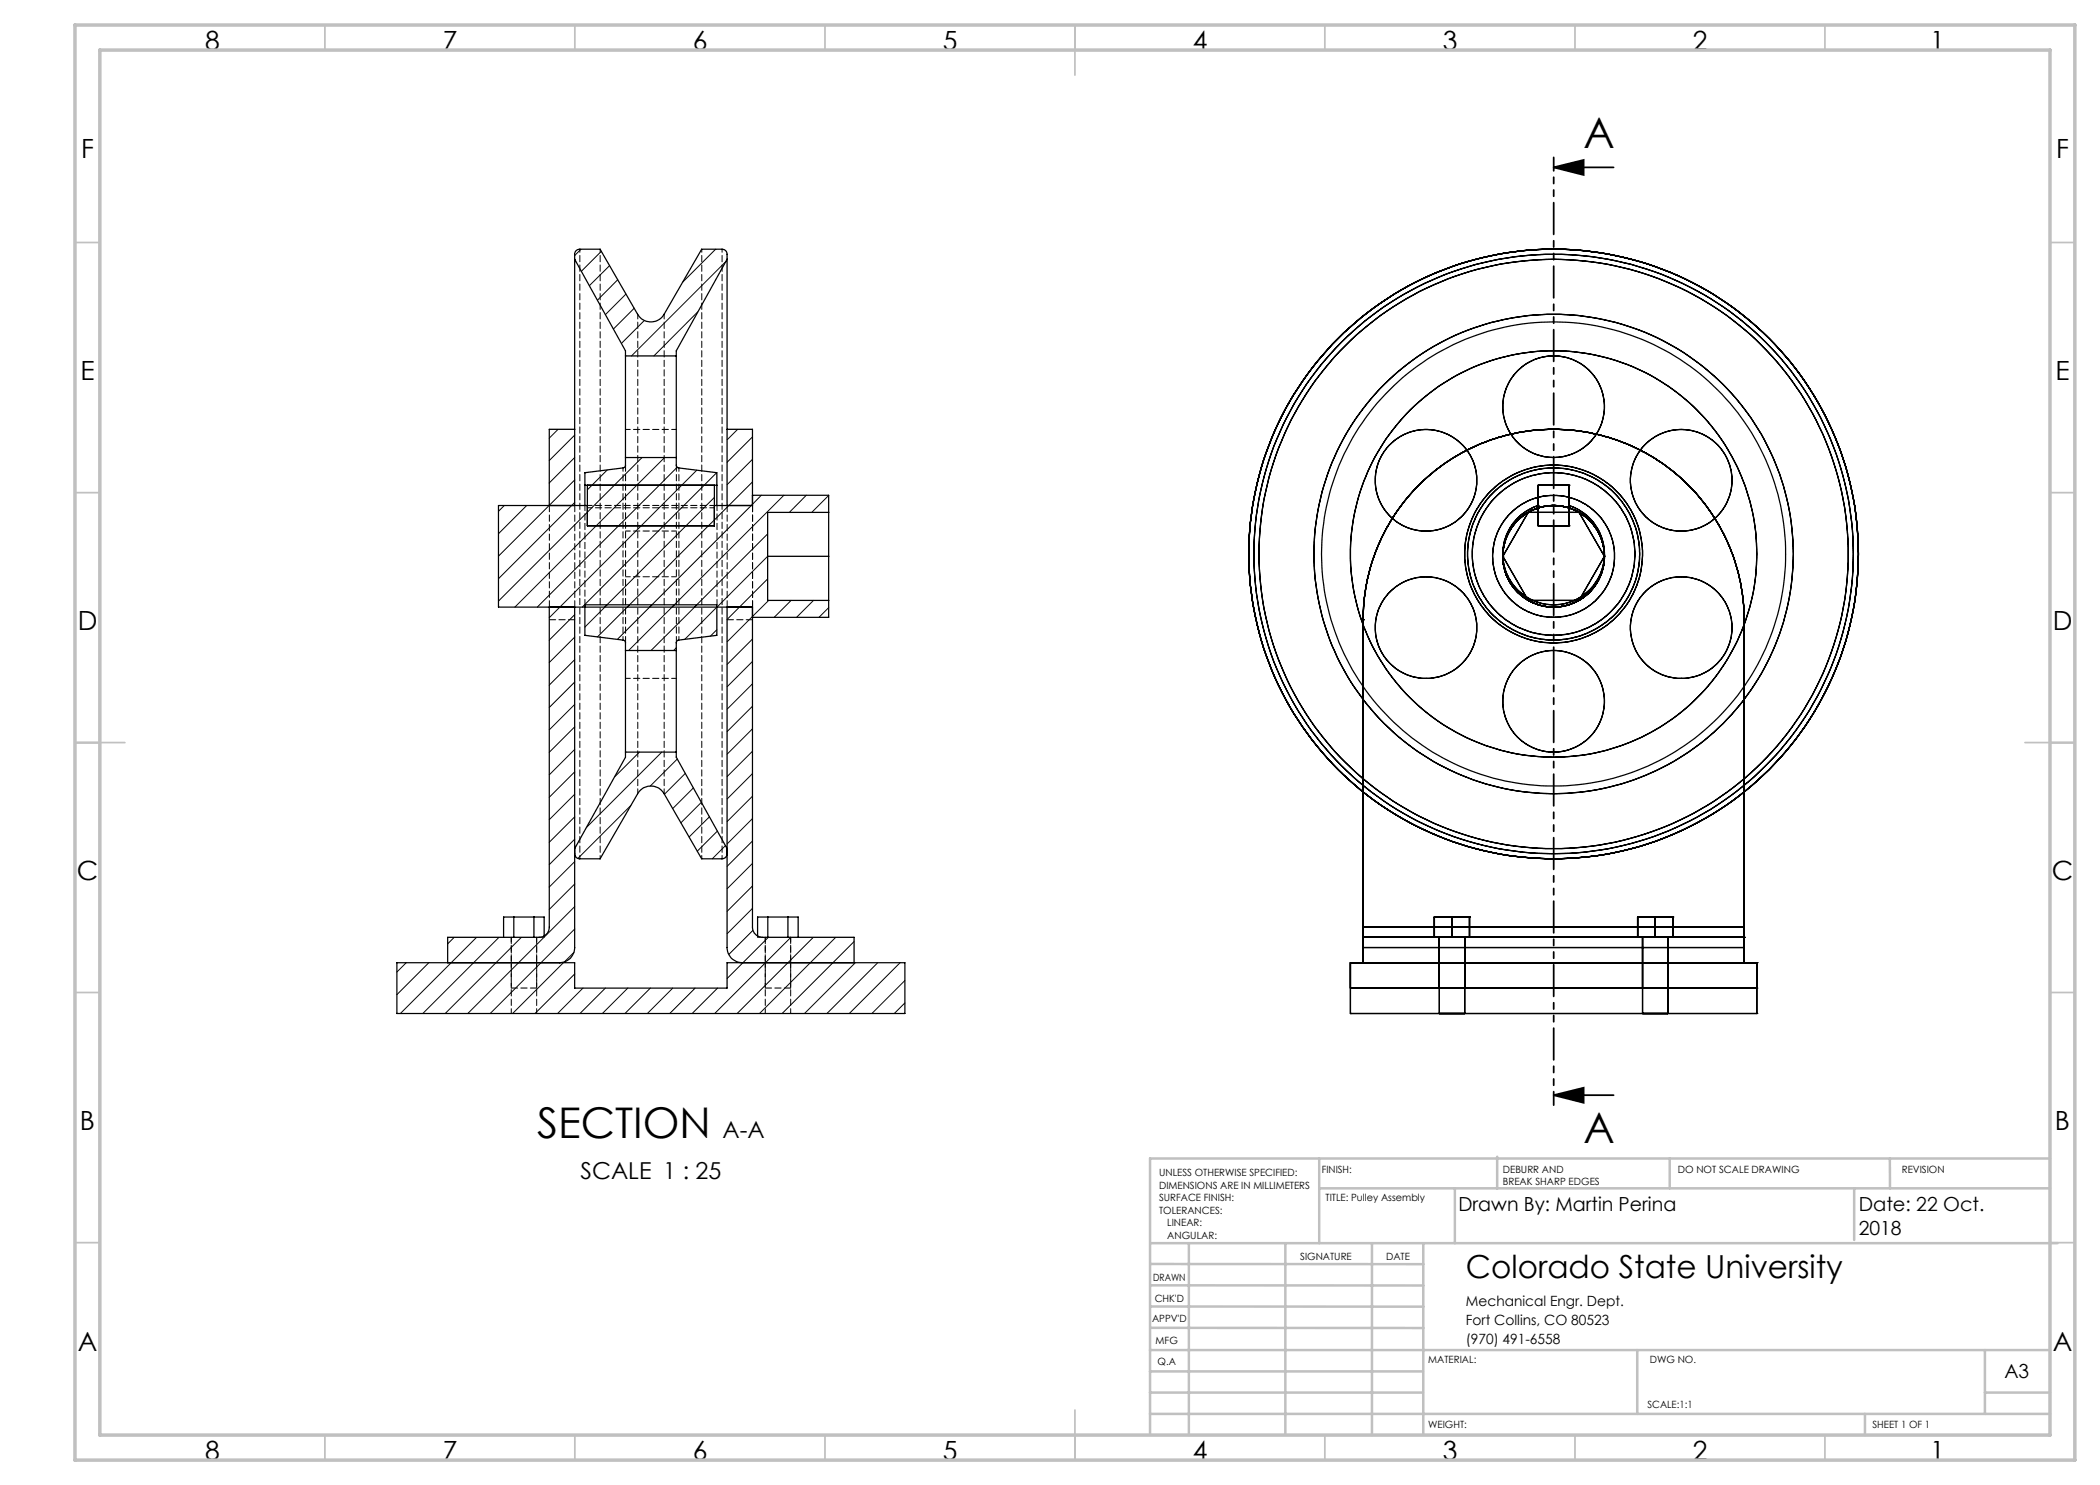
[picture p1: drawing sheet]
<svg xmlns="http://www.w3.org/2000/svg" width="420mm" height="297mm" viewBox="0 0 420 297" stroke-linecap="round" stroke-linejoin="round" font-family="sans-serif">
<path d="M310.7 33.5l6-1.5v3zM310.7 33.5h12M310.7 219l6-1.4v3zM310.7 219h12" fill="none" stroke="#000" stroke-width=".35"/>
<path d="M310.7 31.5v189.5" fill="none" stroke="#000" stroke-width=".35" stroke-dasharray="6.3 1.3 1.3 1.3 1.3 1.3" stroke-dashoffset="3.6"/>
<g fill="none" stroke="#c0c0c0" stroke-width=".35">
<path d="M65 5v5M115 5v5M165 5v5M215 5v10M265 5v5M315 5v5M365 5v5M15 48.5h5M410 48.5h5M15 98.5h5M410 98.5h5M15 148.5h10"/>
<path d="M405 148.5h10M15 198.5h5M410 198.5h5M15 248.5h5M410 248.5h5M65 287v5M115 287v5M165 287v5M215 282v10M265 287v5M315 287v5M365 287v5"/>
</g>
<g fill="none" stroke="#c0c0c0" stroke-width=".5">
<path d="M263.8 231.7v16.9M263.8 237.7h146.2M291 237.7v10.9M299.4 231.3v6.4M333.9 231.7v6M370.8 237.7v10.3M378 231.7v6M410 231.7h-180v55.2M230.1 248.6h181.4M230.1 257.1h54.6M230.1 252.8h54.6M237.8 248.8v38.2"/>
<path d="M257.1 248.6v38.2M274.4 248.8v38.2M284.7 248.6v38.2M230 278.5h54.6M230 274.3h54.6M230 270h180M230 265.6h54.7M230.1 261.3h54.6M327.4 270v12.8M397 278.5h13M397 270v12.8M230 282.8h180"/>
<path d="M373 282.8v4.2"/>
</g>
<path d="M15 5h400v287h-400zM20 10h390v277h-390z" fill="none" stroke="#c0c0c0" stroke-width=".7"/>
<path d="M310.7 33.5l6-1.5v3zM310.7 219l6-1.4v3z" fill="#000"/>
<g fill="none" stroke="#000" stroke-width=".25">
<path d="M114.9 51.9v34M114.9 51.9v-1.2l.3-.5 .3-.3 4.5-.1 7.5 13.1a3.1 3.1 0 0 0 5.3 0l7.5-13.1 4.6 .1 .3 .3 .2 .5v1.2M114.9 51.9l10.2 18.3v1M145.4 51.9v34M145.4 51.9l-10.1 18.3v1M125.1 71.2v20.3M125.1 71.2h10.2M135.3 71.2v20.3M114.9 85.9v15.2M114.9 85.9h-5v15.2M117 97h26.4M117.5 97v8.2h25.4v-8.2"/>
<path d="M125.1 91.5v1.6l-.3 .5-7.8 .9v6.6M125.1 91.5h10.2M135.3 91.5v1.6l.3 .5 7.8 .9v6.6M145.4 85.9v15.2M145.4 85.9h5.1v15.2h-7.6M150.5 99.1h15.2v24.4h-15.2M307.7 97h.1M307.7 97v8.2M307.7 97h6.1M310.7 85.9h.1M310.7 85.9a38.1 38.1 0 0 0-38.1 38.1M310.7 85.9a38.1 38.1 0 0 1 38.1 38.1"/>
<path d="M313.8 97h.1M313.8 97v8.2M117.5 101.1h-17.8v20.3h50.8v64a2.05 2.05 0 0 0 2 2.1h18.3v5M153.5 111.3h12.2M165.7 102.5h-12.2v17.6h12.2M300.6 111.3h.1M300.6 111.3l5 8.8M305.6 102.5h.1M305.6 102.5h10.2M305.6 102.5l-5 8.8M307.7 105.2h.1M307.7 101.6h.1"/>
<path d="M307.7 101.1h.1M307.7 101.6a10.4 10.4 0 0 1 6.1 0M307.7 101.1a10.2 10.2 0 0 0-5.2 15.6 10.2 10.2 0 0 0 16.5 0 10.2 10.2 0 0 0-5.2-15.6M307.7 105.2h6.1M313.8 101.6h.1M313.8 105.2h.1M313.8 101.1h.1M315.8 102.5h.1M315.8 102.5l5.1 8.8M320.9 111.3h.1M320.9 111.3l-5.1 8.8M109.9 121.4v64a2.05 2.05 0 0 1-2.1 2.1h-18.3v5"/>
<path d="M114.9 121.4v68.1a3 3 0 0 1-3 3M125.1 130.1v-1.6l-.3-.4-7.8-1v-6.1h26.4v6.1l-7.8 1-.3 .4v1.6M125.1 130.1v20.3M125.1 130.1h10.2M135.3 130.1v20.3M145.4 121.4v68.1a3 3 0 0 0 3 3M272.6 124h.1M272.6 124v68.5M305.6 120.1h.1M305.6 120.1h10.2M315.8 120.1h.1M348.8 124h.1"/>
<path d="M348.8 124v68.5M125.1 150.4v1l-10.2 18.3M125.1 150.4h10.2M135.3 150.4v1l10.1 18.3M114.9 170.7l.3 .7 .6 .4h4.2l7.5-13.1a3 3 0 0 1 5.3 0l7.5 13.1h4.2l.7-.4 .2-.7M79.4 192.5h35.5v5.1h30.5v-5.1h35.6v10.2h-101.6zM102.8 183.4v4.1M106.8 183.4v4.1M108.8 187.2v-3.8h-8.1v4.1M151.5 187.2v-3.8h8.1v4.1M153.6 183.4v4.1M157.6 183.4v4.1"/>
<path d="M270.1 192.5h.1M270.1 197.6h.1M270.1 192.5h81.3M270.1 192.5v10.2M270.1 197.6h81.3M272.6 192.5h.1M272.6 187.5h.1M272.6 189.5v3M272.6 185.4v2.1M272.6 187.5h76.2M272.6 185.4h76.2M272.6 189.5h76.2"/>
<path d="M286.9 187.5h.1M286.9 183.4h.1M286.9 183.4h7M286.9 183.4v4.1M287.9 192.5h5zM287.9 187.5h5zM287.9 197.6h5zM287.9 187.5v15.2M290.4 183.4v4.1M292.9 187.5v15.2M293.9 187.5h.1M293.9 183.4h.1"/>
<path d="M293.9 183.4v4.1M327.5 183.4h.1M327.5 187.5h.1M327.5 183.4h7M327.5 183.4v4.1M328.5 192.5h5.1zM328.5 187.5h5.1zM328.5 197.6h5.1zM328.5 187.5v15.2M331 183.4v4.1M333.6 187.5v15.2M334.5 187.5h.1"/>
<path d="M334.5 183.4h.1M334.5 183.4v4.1M348.8 192.5h.1M348.8 187.5h.1M348.8 189.5v3M348.8 185.4v2.1M351.4 192.5h.1M351.4 197.6h.1M351.4 192.5v10.2M270.1 202.7h.1M270.1 202.7h81.3M287.9 202.7h5z"/>
<path d="M328.5 202.7h5.1zM351.4 202.7h.1"/>
<circle cx="285.2" cy="96.1" r="10.2"/>
<circle cx="310.7" cy="81.3" r="10.2"/>
<circle cx="336.2" cy="96.1" r="10.2"/>
<circle cx="310.7" cy="110.8" r="46.4"/>
<circle cx="310.7" cy="110.8" r="59.9"/>
<circle cx="310.7" cy="110.8" r="61"/>
<circle cx="310.7" cy="110.8" r="58.9"/>
<circle cx="310.7" cy="110.8" r="40.6"/>
<circle cx="310.7" cy="110.8" r="17.8"/>
<circle cx="310.7" cy="110.8" r="17.2"/>
<circle cx="310.7" cy="110.8" r="16.3"/>
<circle cx="310.7" cy="111.3" r="12.2"/>
<circle cx="310.7" cy="111.3" r="10.2"/>
<circle cx="310.7" cy="110.8" r="47.9"/>
<circle cx="285.2" cy="125.5" r="10.2"/>
<circle cx="336.2" cy="125.5" r="10.2"/>
<circle cx="310.7" cy="140.3" r="10.2"/>
</g>
<g fill="none" stroke="#000" stroke-width=".2">
<path d="M116.2 49.8l-1.3 1.3M120.3 50.3l-4 4M121.9 53.1l-4 4M123.5 55.9l-4 4.1M125.2 58.8l-4.1 4.1M143.1 49.8l-6.6 6.7M145.2 52.3l-18.9 18.9M126.8 61.7l-4.1 4.1M128.9 64.1l-4.6 4.6M139.6 62.4l-8.8 8.8M111.6 85.9l-1.7 1.7M114.9 87l-5 5.1"/>
<path d="M114.9 91.5l-5 5.1M114.9 96l-15.2 15.2M121.5 94l-4 4M128.4 91.5l-28.7 28.7M132.9 91.5l-29.9 29.9M135.4 93.4l-27.9 28M139.3 94l-29.4 29.5M142.9 99.5l-22 21.9M143.3 94.5l-26.8 26.9M147.5 85.9l-2.1 2.1M150.5 87.4l-5.1 5.1M150.5 96.4l-31 31"/>
<path d="M150.5 91.9l-5.1 5M152.3 99.1l-28.8 28.8M156.8 99.1l-31.1 31M161.3 99.1l-3.4 3.4M165.7 99.1l-3.4 3.4M100.9 101.1l-1.2 1.2M105.3 101.1l-5.6 5.6M114.9 100.5l-15.2 15.2M153.5 106.8l-14.6 14.6M153.5 111.3l-10.1 10.1M153.5 115.8l-8.1 8.1M114.9 122.9l-5 5.1"/>
<path d="M114.9 127.4l-5 5.1M114.9 131.9l-5 5.1M114.9 136.4l-5 5.1M121.4 121l-4.4 4.4M135.3 129.6l-.6 .5M139.4 121l-9.2 9.1M143.4 125.9l-1.3 1.3M143.4 121.4l-6.4 6.4M150.5 132.3l-5.1 5.1M150.5 127.8l-5.1 5.1M150.5 136.8l-5.1 5M153.7 120.1l-8.3 8.3"/>
<path d="M158.2 120.1l-3.4 3.4M162.7 120.1l-3.4 3.4M165.7 121.5l-1.9 2M114.9 158.9l-5 5M114.9 140.9l-5 5.1M114.9 145.4l-5 5.1M114.9 149.9l-5 5.1M114.9 154.4l-5 5.1M127.9 150.4l-5 5M132.4 150.4l-15.1 15.1M135.5 151.8l-5.4 5.4M137.1 154.7l-4.2 4.2"/>
<path d="M138.7 157.6l-4.2 4.1M150.5 141.2l-5.1 5.1M150.5 150.2l-5.1 5.1M150.5 154.7l-5.1 5.1M150.5 145.8l-5.1 5M150.5 159.2l-5.1 5.1M114.9 167.8l-5 5.1M114.9 172.3l-5 5.1M114.9 176.8l-5 5.1M114.9 163.4l-5 5M120.1 171.7l-.1 .1M126.2 161.1l-10.6 10.6"/>
<path d="M140.3 160.5l-4.1 4.1M141.9 163.4l-4.1 4M143.5 166.2l-4 4M145.1 169.1l-2.6 2.7M150.5 168.2l-5.1 5.1M150.5 172.7l-5.1 5.1M150.5 177.2l-5.1 5.1M150.5 163.7l-5.1 5.1M81.2 192.5l-1.8 1.9M85.8 192.5l-6.4 6.4M90.8 187.5l-1.3 1.3M95.3 187.5l-15.2 15.2"/>
<path d="M99.8 187.5l-15.2 15.2M104.3 187.5l-15.3 15.2M112.7 192.5l-10.2 10.2M114.8 190.5l-1.9 1.9M114.9 181.3l-21.3 21.4M114.9 185.8l-16.9 16.9M114.9 194.8l-7.9 7.9M116.6 197.6l-5.1 5.1M121.1 197.6l-5.1 5.1M125.6 197.6l-5.1 5.1M130.1 197.6l-5.1 5.1M134.5 197.6l-5 5.1"/>
<path d="M139 197.6l-5.1 5.1M143.5 197.6l-5.1 5.1M150.5 181.7l-5.1 5.1M150.6 186.1l-4.8 4.8M153.7 187.5l-8.3 8.2M158.2 187.5l-15.3 15.2M162.7 187.5l-15.3 15.2M167.1 187.5l-15.2 15.2M170.8 188.3l-14.4 14.4M171.1 192.5l-10.2 10.2M175.5 192.5l-10.1 10.2M180 192.5l-10.1 10.2"/>
<path d="M181 196.1l-6.6 6.6M181 200.6l-2.1 2.1"/>
</g>
<path d="M144.4 49.8v121.9M124.6 128v-34.4M135.8 128v-34.4M116 171.7v-121.9M120 171.7v-121.9M140.4 171.7v-121.9" fill="none" stroke="#000" stroke-width=".2" stroke-dasharray="1.3 .6" stroke-dashoffset=".6"/>
<g fill="none" stroke="#000" stroke-width=".2" stroke-dasharray="1.3 .6" stroke-dashoffset=".3">
<path d="M135.3 85.9h-10.2M117.5 101.1h25.4M117.5 101.6h25.4M125.1 106.2h10.2M135.3 115.4h-10.2M125.1 135.7h10.2M127.6 158.7v-95.9M132.8 158.7v-95.9M102.3 192.5v10.2M102.3 187.4v10.2M107.3 197.6v-10.2M153.1 192.5v10.2"/>
<path d="M153.1 187.4v10.2M158.1 197.6v-10.2M107.3 202.7v-10.2M158.1 202.7v-10.2"/>
</g>
<path d="M143.4 101.1v19.8M117 120.9v-19.8" fill="none" stroke="#000" stroke-width=".2" stroke-dasharray="1.3 .6" stroke-dashoffset=".2"/>
<g fill="none" stroke="#000" stroke-width=".2" stroke-dasharray="1.3 .6">
<path d="M109.9 101.1v20.3M115 101.1v20.3M109.9 123.9h5.1M125.1 128.6v-35.6M135.3 128.6v-35.6M145.4 123.9h5.1M145.4 121.4v-20.3M150.5 121.4v-20.3M102.3 197.6h5M102.3 187.4v5.1M107.3 192.5v-5.1M108.8 187.2v.2"/>
<path d="M151.5 187.2v.2M153.1 197.6h5M153.1 187.4v5.1M158.1 192.5v-5.1"/>
</g>
<path d="M107.8 187.4h1M151.5 187.4h1" fill="none" stroke="#000" stroke-width=".2" stroke-dasharray="1.3 .6" stroke-dashoffset=".5"/>
<g font-size="8.5">
<text x="316.7" y="29.7">A</text>
<text x="107.4" y="227.5">SECTION</text>
<text x="316.7" y="228.6">A</text>
</g>
<text font-size="6.3" x="293.2" y="255.5">Colorado State University</text>
<g font-size="5.3">
<text x="41" y="9.9">8</text>
<text x="88.5" y="9.9">7</text>
<text x="138.5" y="9.9">6</text>
<text x="188.5" y="9.9">5</text>
<text x="238.5" y="9.9">4</text>
<text x="288.5" y="9.9">3</text>
<text x="338.5" y="9.9">2</text>
<text x="386" y="9.9">1</text>
<text x="16.2" y="31.7">F</text>
<text x="411.2" y="31.7">F</text>
<text x="16.1" y="75.9">E</text>
<text x="411.1" y="75.9">E</text>
<text x="15.5" y="125.9">D</text>
<text x="410.5" y="125.9">D</text>
<text x="15.4" y="175.9">C</text>
<text x="410.4" y="175.9">C</text>
<text x="16" y="225.9">B</text>
<text x="411" y="225.9">B</text>
<text x="15.5" y="270.2">A</text>
<text x="410.5" y="270.2">A</text>
<text x="41" y="291.9">8</text>
<text x="88.5" y="291.9">7</text>
<text x="138.5" y="291.9">6</text>
<text x="188.5" y="291.9">5</text>
<text x="238.5" y="291.9">4</text>
<text x="288.5" y="291.9">3</text>
<text x="338.5" y="291.9">2</text>
<text x="386" y="291.9">1</text>
</g>
<g font-size="4.7">
<text x="144.5" y="227.5">A-A</text>
<text x="116.1" y="235.7">SCALE 1 : 25</text>
</g>
<g font-size="3.9">
<text x="291.7" y="242.2">Drawn By: Martin Perina</text>
<text x="371.7" y="242.2">Date: 22 Oct.</text>
<text x="371.7" y="247.1">2018</text>
<text x="400.9" y="275.5">A3</text>
</g>
<g font-size="2.8">
<text x="293.2" y="261.1">Mechanical Engr. Dept.</text>
<text x="293.2" y="264.9">Fort Collins, CO 80523</text>
<text x="293.2" y="268.7">(970) 491-6558</text>
</g>
<g font-size="2">
<text x="231.8" y="235.2">UNLESS OTHERWISE SPECIFIED:</text>
<text x="231.8" y="237.7">DIMENSIONS ARE IN MILLIMETERS</text>
<text x="264.4" y="234.6">FINISH:</text>
<text x="300.6" y="234.6">DEBURR AND</text>
<text x="300.6" y="237.1">BREAK SHARP EDGES</text>
<text x="335.6" y="234.6">DO NOT SCALE DRAWING</text>
<text x="380.4" y="234.6">REVISION</text>
<text x="231.8" y="240.2">SURFACE FINISH:</text>
<text x="231.8" y="242.7">TOLERANCES:</text>
<text x="233.4" y="245.2">LINEAR:</text>
<text x="265.1" y="240.2">TITLE: Pulley Assembly</text>
<text x="233.5" y="247.7">ANGULAR:</text>
<text x="260" y="251.9">SIGNATURE</text>
<text x="277.2" y="251.9">DATE</text>
<text x="230.6" y="256.1">DRAWN</text>
<text x="230.9" y="260.3">CHK'D</text>
<text x="230.4" y="264.4">APPV'D</text>
<text x="231.1" y="268.8">MFG</text>
<text x="231.5" y="273">Q.A</text>
<text x="285.6" y="272.5">MATERIAL:</text>
<text x="330" y="272.5">DWG NO.</text>
<text x="329.5" y="281.7">SCALE:1:1</text>
<text x="285.6" y="285.5">WEIGHT:</text>
<text x="374.5" y="285.6">SHEET 1 OF 1</text>
</g>
</svg>
